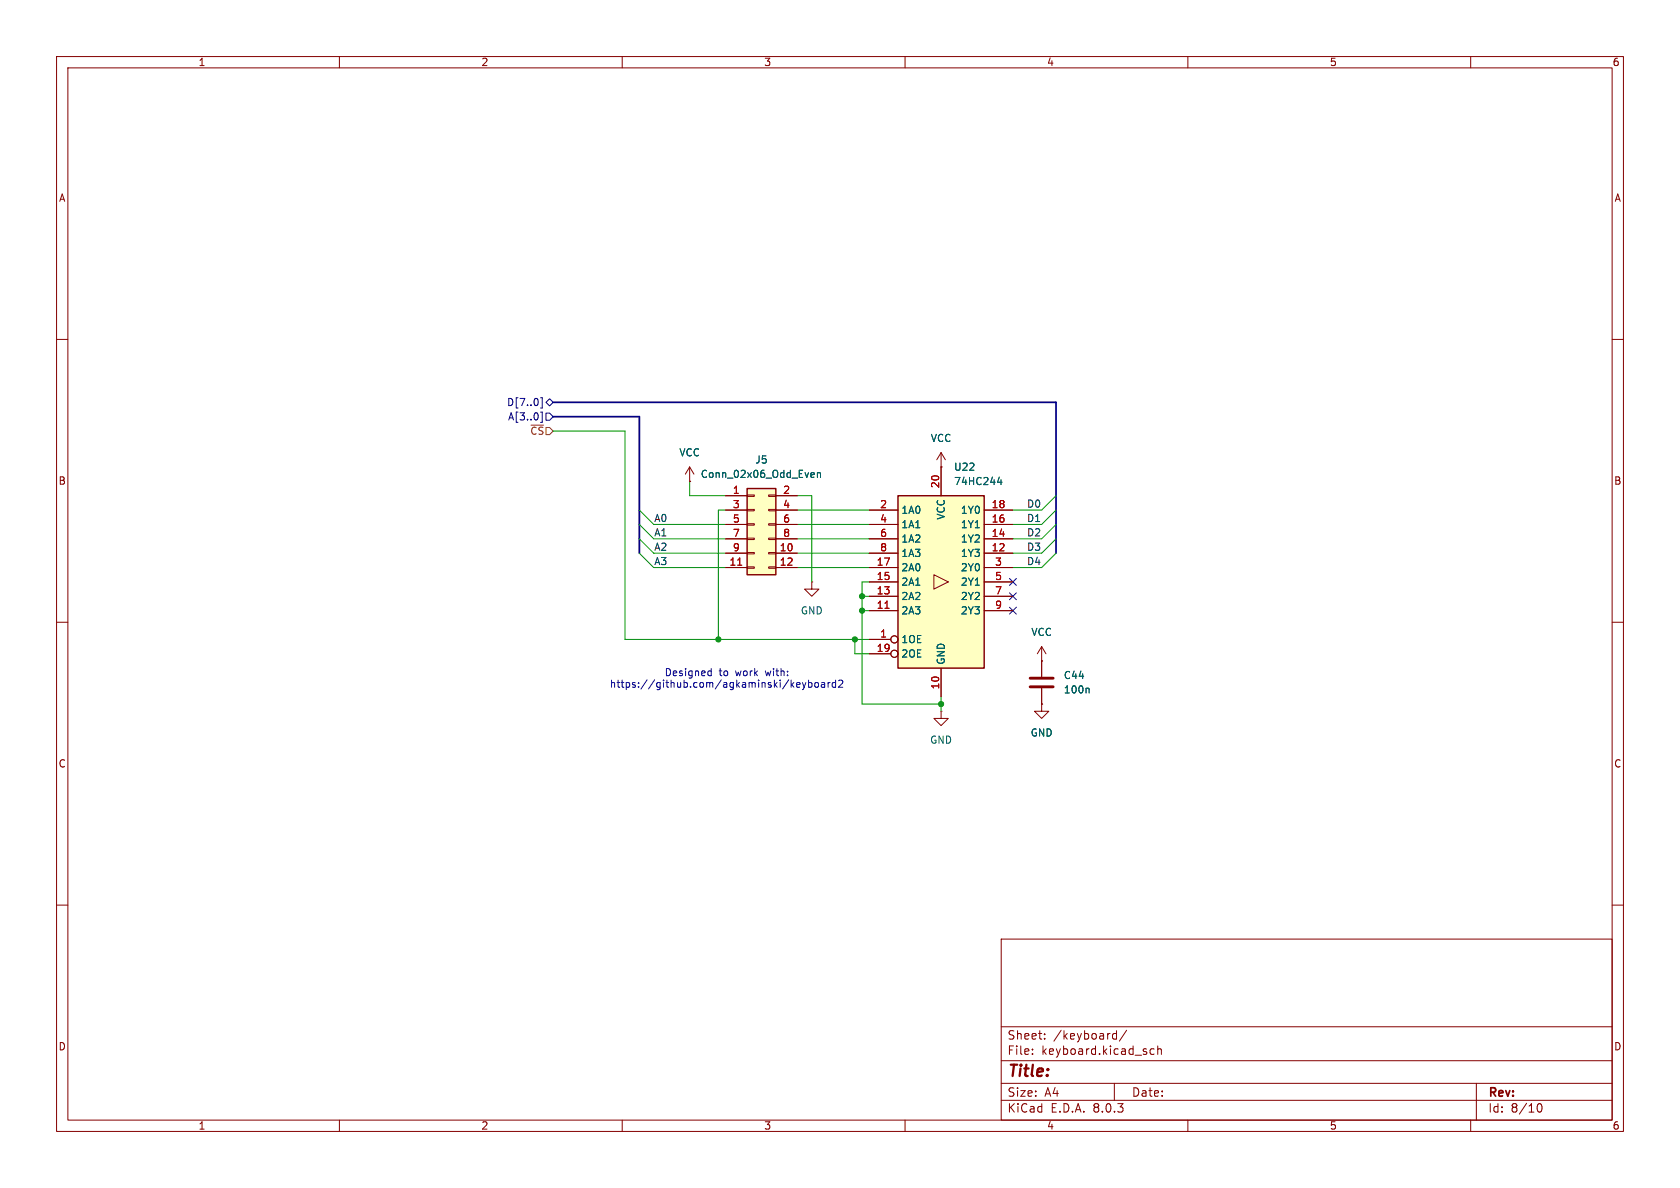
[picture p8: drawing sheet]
(kicad_sch
 (version 20231120)
 (generator "eeschema")
 (generator_version "8.0")
 (paper "A4")
 (lib_symbols
  (symbol "74xx:74HC244" (exclude_from_sim no) (in_bom yes) (on_board yes)
   (property "Reference" "U" (at -7.62 16.51 0) (effects (font (size 1.27 1.27))))
   (property "Value" "74HC244" (at -7.62 -16.51 0) (effects (font (size 1.27 1.27))))
   (property "Footprint" "" (at 0 0 0) (effects (font (size 1.27 1.27)) (hide yes)))
   (property "Datasheet" "https://assets.nexperia.com/documents/data-sheet/74HC_HCT244.pdf" (at 0 0 0) (effects (font (size 1.27 1.27)) (hide yes)))
   (property "Description" "8-bit Buffer/Line Driver 3-state" (at 0 0 0) (effects (font (size 1.27 1.27)) (hide yes)))
   (symbol "74HC244_1_0"
    (polyline (pts (xy 1.27 0) (xy -1.27 1.27) (xy -1.27 -1.27) (xy 1.27 0)) (stroke (width 0.1524) (type default)) (fill (type none)))
    (pin input inverted (at -12.7 -10.16 0) (length 5.08) (name "1OE" (effects (font (size 1.27 1.27)))) (number "1" (effects (font (size 1.27 1.27)))))
    (pin power_in line (at 0 -20.32 90) (length 5.08) (name "GND" (effects (font (size 1.27 1.27)))) (number "10" (effects (font (size 1.27 1.27)))))
    (pin input line (at -12.7 -5.08 0) (length 5.08) (name "2A3" (effects (font (size 1.27 1.27)))) (number "11" (effects (font (size 1.27 1.27)))))
    (pin tri_state line (at 12.7 5.08 180) (length 5.08) (name "1Y3" (effects (font (size 1.27 1.27)))) (number "12" (effects (font (size 1.27 1.27)))))
    (pin input line (at -12.7 -2.54 0) (length 5.08) (name "2A2" (effects (font (size 1.27 1.27)))) (number "13" (effects (font (size 1.27 1.27)))))
    (pin tri_state line (at 12.7 7.62 180) (length 5.08) (name "1Y2" (effects (font (size 1.27 1.27)))) (number "14" (effects (font (size 1.27 1.27)))))
    (pin input line (at -12.7 0 0) (length 5.08) (name "2A1" (effects (font (size 1.27 1.27)))) (number "15" (effects (font (size 1.27 1.27)))))
    (pin tri_state line (at 12.7 10.16 180) (length 5.08) (name "1Y1" (effects (font (size 1.27 1.27)))) (number "16" (effects (font (size 1.27 1.27)))))
    (pin input line (at -12.7 2.54 0) (length 5.08) (name "2A0" (effects (font (size 1.27 1.27)))) (number "17" (effects (font (size 1.27 1.27)))))
    (pin tri_state line (at 12.7 12.7 180) (length 5.08) (name "1Y0" (effects (font (size 1.27 1.27)))) (number "18" (effects (font (size 1.27 1.27)))))
    (pin input inverted (at -12.7 -12.7 0) (length 5.08) (name "2OE" (effects (font (size 1.27 1.27)))) (number "19" (effects (font (size 1.27 1.27)))))
    (pin input line (at -12.7 12.7 0) (length 5.08) (name "1A0" (effects (font (size 1.27 1.27)))) (number "2" (effects (font (size 1.27 1.27)))))
    (pin power_in line (at 0 20.32 270) (length 5.08) (name "VCC" (effects (font (size 1.27 1.27)))) (number "20" (effects (font (size 1.27 1.27)))))
    (pin tri_state line (at 12.7 2.54 180) (length 5.08) (name "2Y0" (effects (font (size 1.27 1.27)))) (number "3" (effects (font (size 1.27 1.27)))))
    (pin input line (at -12.7 10.16 0) (length 5.08) (name "1A1" (effects (font (size 1.27 1.27)))) (number "4" (effects (font (size 1.27 1.27)))))
    (pin tri_state line (at 12.7 0 180) (length 5.08) (name "2Y1" (effects (font (size 1.27 1.27)))) (number "5" (effects (font (size 1.27 1.27)))))
    (pin input line (at -12.7 7.62 0) (length 5.08) (name "1A2" (effects (font (size 1.27 1.27)))) (number "6" (effects (font (size 1.27 1.27)))))
    (pin tri_state line (at 12.7 -2.54 180) (length 5.08) (name "2Y2" (effects (font (size 1.27 1.27)))) (number "7" (effects (font (size 1.27 1.27)))))
    (pin input line (at -12.7 5.08 0) (length 5.08) (name "1A3" (effects (font (size 1.27 1.27)))) (number "8" (effects (font (size 1.27 1.27)))))
    (pin tri_state line (at 12.7 -5.08 180) (length 5.08) (name "2Y3" (effects (font (size 1.27 1.27)))) (number "9" (effects (font (size 1.27 1.27))))))
   (symbol "74HC244_1_1"
    (rectangle (start -7.62 15.24) (end 7.62 -15.24) (stroke (width 0.254) (type default)) (fill (type background)))))
  (symbol "Connector_Generic:Conn_02x06_Odd_Even"
   (pin_names
    (offset 1.016) hide) (exclude_from_sim no) (in_bom yes) (on_board yes)
   (property "Reference" "J" (at 1.27 7.62 0) (effects (font (size 1.27 1.27))))
   (property "Value" "Conn_02x06_Odd_Even" (at 1.27 -10.16 0) (effects (font (size 1.27 1.27))))
   (property "Footprint" "" (at 0 0 0) (effects (font (size 1.27 1.27)) (hide yes)))
   (property "Datasheet" "~" (at 0 0 0) (effects (font (size 1.27 1.27)) (hide yes)))
   (property "Description" "Generic connector, double row, 02x06, odd/even pin numbering scheme (row 1 odd numbers, row 2 even numbers), script generated (kicad-library-utils/schlib/autogen/connector/)" (at 0 0 0) (effects (font (size 1.27 1.27)) (hide yes)))
   (symbol "Conn_02x06_Odd_Even_1_1"
    (rectangle (start -1.27 -7.493) (end 0 -7.747) (stroke (width 0.1524) (type default)) (fill (type none)))
    (rectangle (start -1.27 -4.953) (end 0 -5.207) (stroke (width 0.1524) (type default)) (fill (type none)))
    (rectangle (start -1.27 -2.413) (end 0 -2.667) (stroke (width 0.1524) (type default)) (fill (type none)))
    (rectangle (start -1.27 0.127) (end 0 -0.127) (stroke (width 0.1524) (type default)) (fill (type none)))
    (rectangle (start -1.27 2.667) (end 0 2.413) (stroke (width 0.1524) (type default)) (fill (type none)))
    (rectangle (start -1.27 5.207) (end 0 4.953) (stroke (width 0.1524) (type default)) (fill (type none)))
    (rectangle (start -1.27 6.35) (end 3.81 -8.89) (stroke (width 0.254) (type default)) (fill (type background)))
    (rectangle (start 3.81 -7.493) (end 2.54 -7.747) (stroke (width 0.1524) (type default)) (fill (type none)))
    (rectangle (start 3.81 -4.953) (end 2.54 -5.207) (stroke (width 0.1524) (type default)) (fill (type none)))
    (rectangle (start 3.81 -2.413) (end 2.54 -2.667) (stroke (width 0.1524) (type default)) (fill (type none)))
    (rectangle (start 3.81 0.127) (end 2.54 -0.127) (stroke (width 0.1524) (type default)) (fill (type none)))
    (rectangle (start 3.81 2.667) (end 2.54 2.413) (stroke (width 0.1524) (type default)) (fill (type none)))
    (rectangle (start 3.81 5.207) (end 2.54 4.953) (stroke (width 0.1524) (type default)) (fill (type none)))
    (pin passive line (at -5.08 5.08 0) (length 3.81) (name "Pin_1" (effects (font (size 1.27 1.27)))) (number "1" (effects (font (size 1.27 1.27)))))
    (pin passive line (at 7.62 -5.08 180) (length 3.81) (name "Pin_10" (effects (font (size 1.27 1.27)))) (number "10" (effects (font (size 1.27 1.27)))))
    (pin passive line (at -5.08 -7.62 0) (length 3.81) (name "Pin_11" (effects (font (size 1.27 1.27)))) (number "11" (effects (font (size 1.27 1.27)))))
    (pin passive line (at 7.62 -7.62 180) (length 3.81) (name "Pin_12" (effects (font (size 1.27 1.27)))) (number "12" (effects (font (size 1.27 1.27)))))
    (pin passive line (at 7.62 5.08 180) (length 3.81) (name "Pin_2" (effects (font (size 1.27 1.27)))) (number "2" (effects (font (size 1.27 1.27)))))
    (pin passive line (at -5.08 2.54 0) (length 3.81) (name "Pin_3" (effects (font (size 1.27 1.27)))) (number "3" (effects (font (size 1.27 1.27)))))
    (pin passive line (at 7.62 2.54 180) (length 3.81) (name "Pin_4" (effects (font (size 1.27 1.27)))) (number "4" (effects (font (size 1.27 1.27)))))
    (pin passive line (at -5.08 0 0) (length 3.81) (name "Pin_5" (effects (font (size 1.27 1.27)))) (number "5" (effects (font (size 1.27 1.27)))))
    (pin passive line (at 7.62 0 180) (length 3.81) (name "Pin_6" (effects (font (size 1.27 1.27)))) (number "6" (effects (font (size 1.27 1.27)))))
    (pin passive line (at -5.08 -2.54 0) (length 3.81) (name "Pin_7" (effects (font (size 1.27 1.27)))) (number "7" (effects (font (size 1.27 1.27)))))
    (pin passive line (at 7.62 -2.54 180) (length 3.81) (name "Pin_8" (effects (font (size 1.27 1.27)))) (number "8" (effects (font (size 1.27 1.27)))))
    (pin passive line (at -5.08 -5.08 0) (length 3.81) (name "Pin_9" (effects (font (size 1.27 1.27)))) (number "9" (effects (font (size 1.27 1.27)))))))
  (symbol "Device:C"
   (pin_numbers hide)
   (pin_names
    (offset 0.254)) (exclude_from_sim no) (in_bom yes) (on_board yes)
   (property "Reference" "C" (at 0.635 2.54 0) (effects (font (size 1.27 1.27)) (justify left)))
   (property "Value" "C" (at 0.635 -2.54 0) (effects (font (size 1.27 1.27)) (justify left)))
   (property "Footprint" "" (at 0.9652 -3.81 0) (effects (font (size 1.27 1.27)) (hide yes)))
   (property "Datasheet" "~" (at 0 0 0) (effects (font (size 1.27 1.27)) (hide yes)))
   (property "Description" "Unpolarized capacitor" (at 0 0 0) (effects (font (size 1.27 1.27)) (hide yes)))
   (symbol "C_0_1"
    (polyline (pts (xy -2.032 -0.762) (xy 2.032 -0.762)) (stroke (width 0.508) (type default)) (fill (type none)))
    (polyline (pts (xy -2.032 0.762) (xy 2.032 0.762)) (stroke (width 0.508) (type default)) (fill (type none))))
   (symbol "C_1_1"
    (pin passive line (at 0 3.81 270) (length 2.794) (name "~" (effects (font (size 1.27 1.27)))) (number "1" (effects (font (size 1.27 1.27)))))
    (pin passive line (at 0 -3.81 90) (length 2.794) (name "~" (effects (font (size 1.27 1.27)))) (number "2" (effects (font (size 1.27 1.27)))))))
  (symbol "power:GND"
   (power)
   (pin_numbers hide)
   (pin_names
    (offset 0) hide) (exclude_from_sim no) (in_bom yes) (on_board yes)
   (property "Reference" "#PWR" (at 0 -6.35 0) (effects (font (size 1.27 1.27)) (hide yes)))
   (property "Value" "GND" (at 0 -3.81 0) (effects (font (size 1.27 1.27))))
   (property "Footprint" "" (at 0 0 0) (effects (font (size 1.27 1.27)) (hide yes)))
   (property "Datasheet" "" (at 0 0 0) (effects (font (size 1.27 1.27)) (hide yes)))
   (property "Description" "Power symbol creates a global label with name \"GND\" , ground" (at 0 0 0) (effects (font (size 1.27 1.27)) (hide yes)))
   (symbol "GND_0_1"
    (polyline (pts (xy 0 0) (xy 0 -1.27) (xy 1.27 -1.27) (xy 0 -2.54) (xy -1.27 -1.27) (xy 0 -1.27)) (stroke (width 0) (type default)) (fill (type none))))
   (symbol "GND_1_1"
    (pin power_in line (at 0 0 270) (length 0) (name "~" (effects (font (size 1.27 1.27)))) (number "1" (effects (font (size 1.27 1.27)))))))
  (symbol "power:VCC"
   (power)
   (pin_numbers hide)
   (pin_names
    (offset 0) hide) (exclude_from_sim no) (in_bom yes) (on_board yes)
   (property "Reference" "#PWR" (at 0 -3.81 0) (effects (font (size 1.27 1.27)) (hide yes)))
   (property "Value" "VCC" (at 0 3.556 0) (effects (font (size 1.27 1.27))))
   (property "Footprint" "" (at 0 0 0) (effects (font (size 1.27 1.27)) (hide yes)))
   (property "Datasheet" "" (at 0 0 0) (effects (font (size 1.27 1.27)) (hide yes)))
   (property "Description" "Power symbol creates a global label with name \"VCC\"" (at 0 0 0) (effects (font (size 1.27 1.27)) (hide yes)))
   (symbol "VCC_0_1"
    (polyline (pts (xy -0.762 1.27) (xy 0 2.54)) (stroke (width 0) (type default)) (fill (type none)))
    (polyline (pts (xy 0 0) (xy 0 2.54)) (stroke (width 0) (type default)) (fill (type none)))
    (polyline (pts (xy 0 2.54) (xy 0.762 1.27)) (stroke (width 0) (type default)) (fill (type none))))
   (symbol "VCC_1_1"
    (pin power_in line (at 0 0 90) (length 0) (name "~" (effects (font (size 1.27 1.27)))) (number "1" (effects (font (size 1.27 1.27))))))))
 (junction
  (at 152.4 107.95)
  (diameter 0)
  (color 0 0 0 0))
 (junction
  (at 151.13 113.03)
  (diameter 0)
  (color 0 0 0 0))
 (junction
  (at 152.4 105.41)
  (diameter 0)
  (color 0 0 0 0))
 (junction
  (at 127 113.03)
  (diameter 0)
  (color 0 0 0 0))
 (junction
  (at 166.37 124.46)
  (diameter 0)
  (color 0 0 0 0))
 (no_connect
  (at 179.07 102.87))
 (no_connect
  (at 179.07 107.95))
 (no_connect
  (at 179.07 105.41))
 (bus_entry
  (at 186.69 90.17)
  (size -2.54 2.54)
  (stroke (width 0) (type default)))
 (bus_entry
  (at 113.03 95.25)
  (size 2.54 2.54)
  (stroke (width 0) (type default)))
 (bus_entry
  (at 186.69 87.63)
  (size -2.54 2.54)
  (stroke (width 0) (type default)))
 (bus_entry
  (at 113.03 92.71)
  (size 2.54 2.54)
  (stroke (width 0) (type default)))
 (bus_entry
  (at 113.03 90.17)
  (size 2.54 2.54)
  (stroke (width 0) (type default)))
 (bus_entry
  (at 186.69 95.25)
  (size -2.54 2.54)
  (stroke (width 0) (type default)))
 (bus_entry
  (at 186.69 92.71)
  (size -2.54 2.54)
  (stroke (width 0) (type default)))
 (bus_entry
  (at 113.03 97.79)
  (size 2.54 2.54)
  (stroke (width 0) (type default)))
 (bus_entry
  (at 186.69 97.79)
  (size -2.54 2.54)
  (stroke (width 0) (type default)))
 (wire
  (pts (xy 151.13 115.57) (xy 151.13 113.03))
  (stroke (width 0) (type default)))
 (wire
  (pts (xy 166.37 124.46) (xy 166.37 125.73))
  (stroke (width 0) (type default)))
 (wire
  (pts (xy 152.4 105.41) (xy 153.67 105.41))
  (stroke (width 0) (type default)))
 (bus
  (pts (xy 186.69 71.12) (xy 186.69 87.63))
  (stroke (width 0) (type default)))
 (wire
  (pts (xy 179.07 95.25) (xy 184.15 95.25))
  (stroke (width 0) (type default)))
 (bus
  (pts (xy 186.69 95.25) (xy 186.69 97.79))
  (stroke (width 0) (type default)))
 (wire
  (pts (xy 121.92 85.09) (xy 121.92 87.63))
  (stroke (width 0) (type default)))
 (wire
  (pts (xy 153.67 115.57) (xy 151.13 115.57))
  (stroke (width 0) (type default)))
 (wire
  (pts (xy 115.57 100.33) (xy 128.27 100.33))
  (stroke (width 0) (type default)))
 (wire
  (pts (xy 140.97 87.63) (xy 143.51 87.63))
  (stroke (width 0) (type default)))
 (wire
  (pts (xy 179.07 90.17) (xy 184.15 90.17))
  (stroke (width 0) (type default)))
 (wire
  (pts (xy 152.4 105.41) (xy 152.4 102.87))
  (stroke (width 0) (type default)))
 (wire
  (pts (xy 115.57 95.25) (xy 128.27 95.25))
  (stroke (width 0) (type default)))
 (wire
  (pts (xy 115.57 97.79) (xy 128.27 97.79))
  (stroke (width 0) (type default)))
 (bus
  (pts (xy 186.69 92.71) (xy 186.69 95.25))
  (stroke (width 0) (type default)))
 (bus
  (pts (xy 186.69 90.17) (xy 186.69 92.71))
  (stroke (width 0) (type default)))
 (wire
  (pts (xy 179.07 100.33) (xy 184.15 100.33))
  (stroke (width 0) (type default)))
 (wire
  (pts (xy 140.97 90.17) (xy 153.67 90.17))
  (stroke (width 0) (type default)))
 (bus
  (pts (xy 113.03 73.66) (xy 113.03 90.17))
  (stroke (width 0) (type default)))
 (wire
  (pts (xy 152.4 124.46) (xy 152.4 107.95))
  (stroke (width 0) (type default)))
 (wire
  (pts (xy 110.49 76.2) (xy 110.49 113.03))
  (stroke (width 0) (type default)))
 (wire
  (pts (xy 140.97 92.71) (xy 153.67 92.71))
  (stroke (width 0) (type default)))
 (wire
  (pts (xy 166.37 123.19) (xy 166.37 124.46))
  (stroke (width 0) (type default)))
 (wire
  (pts (xy 140.97 95.25) (xy 153.67 95.25))
  (stroke (width 0) (type default)))
 (wire
  (pts (xy 110.49 113.03) (xy 127 113.03))
  (stroke (width 0) (type default)))
 (wire
  (pts (xy 179.07 97.79) (xy 184.15 97.79))
  (stroke (width 0) (type default)))
 (wire
  (pts (xy 152.4 107.95) (xy 152.4 105.41))
  (stroke (width 0) (type default)))
 (wire
  (pts (xy 151.13 113.03) (xy 153.67 113.03))
  (stroke (width 0) (type default)))
 (bus
  (pts (xy 113.03 90.17) (xy 113.03 92.71))
  (stroke (width 0) (type default)))
 (wire
  (pts (xy 127 90.17) (xy 127 113.03))
  (stroke (width 0) (type default)))
 (bus
  (pts (xy 97.79 73.66) (xy 113.03 73.66))
  (stroke (width 0) (type default)))
 (bus
  (pts (xy 113.03 92.71) (xy 113.03 95.25))
  (stroke (width 0) (type default)))
 (wire
  (pts (xy 166.37 124.46) (xy 152.4 124.46))
  (stroke (width 0) (type default)))
 (wire
  (pts (xy 97.79 76.2) (xy 110.49 76.2))
  (stroke (width 0) (type default)))
 (bus
  (pts (xy 97.79 71.12) (xy 186.69 71.12))
  (stroke (width 0) (type default)))
 (wire
  (pts (xy 128.27 90.17) (xy 127 90.17))
  (stroke (width 0) (type default)))
 (bus
  (pts (xy 186.69 87.63) (xy 186.69 90.17))
  (stroke (width 0) (type default)))
 (wire
  (pts (xy 179.07 92.71) (xy 184.15 92.71))
  (stroke (width 0) (type default)))
 (wire
  (pts (xy 140.97 97.79) (xy 153.67 97.79))
  (stroke (width 0) (type default)))
 (wire
  (pts (xy 127 113.03) (xy 151.13 113.03))
  (stroke (width 0) (type default)))
 (wire
  (pts (xy 121.92 87.63) (xy 128.27 87.63))
  (stroke (width 0) (type default)))
 (wire
  (pts (xy 152.4 102.87) (xy 153.67 102.87))
  (stroke (width 0) (type default)))
 (bus
  (pts (xy 113.03 95.25) (xy 113.03 97.79))
  (stroke (width 0) (type default)))
 (wire
  (pts (xy 115.57 92.71) (xy 128.27 92.71))
  (stroke (width 0) (type default)))
 (wire
  (pts (xy 152.4 107.95) (xy 153.67 107.95))
  (stroke (width 0) (type default)))
 (wire
  (pts (xy 140.97 100.33) (xy 153.67 100.33))
  (stroke (width 0) (type default)))
 (wire
  (pts (xy 143.51 87.63) (xy 143.51 102.87))
  (stroke (width 0) (type default)))
 (text "Designed to work with:\nhttps://github.com/agkaminski/keyboard2"
  (exclude_from_sim no)
  (at 128.524 120.142 0)
  (effects (font (size 1.27 1.27))))
 (label "D3"
  (at 184.15 97.79 180)
  (fields_autoplaced yes)
  (effects (font (size 1.27 1.27)) (justify right bottom)))
 (label "D2"
  (at 184.15 95.25 180)
  (fields_autoplaced yes)
  (effects (font (size 1.27 1.27)) (justify right bottom)))
 (label "D1"
  (at 184.15 92.71 180)
  (fields_autoplaced yes)
  (effects (font (size 1.27 1.27)) (justify right bottom)))
 (label "A2"
  (at 115.57 97.79 0)
  (fields_autoplaced yes)
  (effects (font (size 1.27 1.27)) (justify left bottom)))
 (label "A3"
  (at 115.57 100.33 0)
  (fields_autoplaced yes)
  (effects (font (size 1.27 1.27)) (justify left bottom)))
 (label "A0"
  (at 115.57 92.71 0)
  (fields_autoplaced yes)
  (effects (font (size 1.27 1.27)) (justify left bottom)))
 (label "A1"
  (at 115.57 95.25 0)
  (fields_autoplaced yes)
  (effects (font (size 1.27 1.27)) (justify left bottom)))
 (label "D0"
  (at 184.15 90.17 180)
  (fields_autoplaced yes)
  (effects (font (size 1.27 1.27)) (justify right bottom)))
 (label "D4"
  (at 184.15 100.33 180)
  (fields_autoplaced yes)
  (effects (font (size 1.27 1.27)) (justify right bottom)))
 (hierarchical_label "D[7..0]"
  (shape tri_state)
  (at 97.79 71.12 180)
  (fields_autoplaced yes)
  (effects (font (size 1.27 1.27)) (justify right)))
 (hierarchical_label "~{CS}"
  (shape input)
  (at 97.79 76.2 180)
  (fields_autoplaced yes)
  (effects (font (size 1.27 1.27)) (justify right)))
 (hierarchical_label "A[3..0]"
  (shape input)
  (at 97.79 73.66 180)
  (fields_autoplaced yes)
  (effects (font (size 1.27 1.27)) (justify right)))
 (symbol
  (lib_id "power:VCC")
  (at 166.37 82.55 0)
  (unit 1)
  (exclude_from_sim no)
  (in_bom yes)
  (on_board yes)
  (dnp no)
  (fields_autoplaced yes)
  (property "Reference" "#PWR0133" (at 166.37 86.36 0) (effects (font (size 1.27 1.27)) (hide yes)))
  (property "Value" "VCC" (at 166.37 77.47 0) (effects (font (size 1.27 1.27))))
  (property "Footprint" "" (at 166.37 82.55 0) (effects (font (size 1.27 1.27)) (hide yes)))
  (property "Datasheet" "" (at 166.37 82.55 0) (effects (font (size 1.27 1.27)) (hide yes)))
  (property "Description" "Power symbol creates a global label with name \"VCC\"" (at 166.37 82.55 0) (effects (font (size 1.27 1.27)) (hide yes)))
  (pin "1"))
 (symbol
  (lib_id "power:VCC")
  (at 184.15 116.84 0)
  (unit 1)
  (exclude_from_sim no)
  (in_bom yes)
  (on_board yes)
  (dnp no)
  (fields_autoplaced yes)
  (property "Reference" "#PWR0135" (at 184.15 120.65 0) (effects (font (size 1.27 1.27)) (hide yes)))
  (property "Value" "VCC" (at 184.15 111.76 0) (effects (font (size 1.27 1.27))))
  (property "Footprint" "" (at 184.15 116.84 0) (effects (font (size 1.27 1.27)) (hide yes)))
  (property "Datasheet" "" (at 184.15 116.84 0) (effects (font (size 1.27 1.27)) (hide yes)))
  (property "Description" "Power symbol creates a global label with name \"VCC\"" (at 184.15 116.84 0) (effects (font (size 1.27 1.27)) (hide yes)))
  (pin "1"))
 (symbol
  (lib_id "Device:C")
  (at 184.15 120.65 0)
  (unit 1)
  (exclude_from_sim no)
  (in_bom yes)
  (on_board yes)
  (dnp no)
  (fields_autoplaced yes)
  (property "Reference" "C44" (at 187.96 119.3799 0) (effects (font (size 1.27 1.27)) (justify left)))
  (property "Value" "100n" (at 187.96 121.9199 0) (effects (font (size 1.27 1.27)) (justify left)))
  (property "Footprint" "Capacitor_THT:C_Disc_D5.0mm_W2.5mm_P2.50mm" (at 185.1152 124.46 0) (effects (font (size 1.27 1.27)) (hide yes)))
  (property "Datasheet" "~" (at 184.15 120.65 0) (effects (font (size 1.27 1.27)) (hide yes)))
  (property "Description" "Unpolarized capacitor" (at 184.15 120.65 0) (effects (font (size 1.27 1.27)) (hide yes)))
  (pin "2")
  (pin "1"))
 (symbol
  (lib_id "power:GND")
  (at 184.15 124.46 0)
  (unit 1)
  (exclude_from_sim no)
  (in_bom yes)
  (on_board yes)
  (dnp no)
  (fields_autoplaced yes)
  (property "Reference" "#PWR0136" (at 184.15 130.81 0) (effects (font (size 1.27 1.27)) (hide yes)))
  (property "Value" "GND" (at 184.15 129.54 0) (effects (font (size 1.27 1.27))))
  (property "Footprint" "" (at 184.15 124.46 0) (effects (font (size 1.27 1.27)) (hide yes)))
  (property "Datasheet" "" (at 184.15 124.46 0) (effects (font (size 1.27 1.27)) (hide yes)))
  (property "Description" "Power symbol creates a global label with name \"GND\" , ground" (at 184.15 124.46 0) (effects (font (size 1.27 1.27)) (hide yes)))
  (pin "1"))
 (symbol
  (lib_id "power:GND")
  (at 143.51 102.87 0)
  (unit 1)
  (exclude_from_sim no)
  (in_bom yes)
  (on_board yes)
  (dnp no)
  (fields_autoplaced yes)
  (property "Reference" "#PWR0132" (at 143.51 109.22 0) (effects (font (size 1.27 1.27)) (hide yes)))
  (property "Value" "GND" (at 143.51 107.95 0) (effects (font (size 1.27 1.27))))
  (property "Footprint" "" (at 143.51 102.87 0) (effects (font (size 1.27 1.27)) (hide yes)))
  (property "Datasheet" "" (at 143.51 102.87 0) (effects (font (size 1.27 1.27)) (hide yes)))
  (property "Description" "Power symbol creates a global label with name \"GND\" , ground" (at 143.51 102.87 0) (effects (font (size 1.27 1.27)) (hide yes)))
  (pin "1"))
 (symbol
  (lib_id "Connector_Generic:Conn_02x06_Odd_Even")
  (at 133.35 92.71 0)
  (unit 1)
  (exclude_from_sim no)
  (in_bom yes)
  (on_board yes)
  (dnp no)
  (fields_autoplaced yes)
  (property "Reference" "J5" (at 134.62 81.28 0) (effects (font (size 1.27 1.27))))
  (property "Value" "Conn_02x06_Odd_Even" (at 134.62 83.82 0) (effects (font (size 1.27 1.27))))
  (property "Footprint" "Connector_IDC:IDC-Header_2x06_P2.54mm_Vertical" (at 133.35 92.71 0) (effects (font (size 1.27 1.27)) (hide yes)))
  (property "Datasheet" "~" (at 133.35 92.71 0) (effects (font (size 1.27 1.27)) (hide yes)))
  (property "Description" "Generic connector, double row, 02x06, odd/even pin numbering scheme (row 1 odd numbers, row 2 even numbers), script generated (kicad-library-utils/schlib/autogen/connector/)" (at 133.35 92.71 0) (effects (font (size 1.27 1.27)) (hide yes)))
  (pin "2")
  (pin "11")
  (pin "9")
  (pin "4")
  (pin "12")
  (pin "3")
  (pin "8")
  (pin "10")
  (pin "1")
  (pin "6")
  (pin "5")
  (pin "7"))
 (symbol
  (lib_id "74xx:74HC244")
  (at 166.37 102.87 0)
  (unit 1)
  (exclude_from_sim no)
  (in_bom yes)
  (on_board yes)
  (dnp no)
  (fields_autoplaced yes)
  (property "Reference" "U22" (at 168.5641 82.55 0) (effects (font (size 1.27 1.27)) (justify left)))
  (property "Value" "74HC244" (at 168.5641 85.09 0) (effects (font (size 1.27 1.27)) (justify left)))
  (property "Footprint" "Package_DIP:DIP-20_W7.62mm" (at 166.37 102.87 0) (effects (font (size 1.27 1.27)) (hide yes)))
  (property "Datasheet" "https://assets.nexperia.com/documents/data-sheet/74HC_HCT244.pdf" (at 166.37 102.87 0) (effects (font (size 1.27 1.27)) (hide yes)))
  (property "Description" "8-bit Buffer/Line Driver 3-state" (at 166.37 102.87 0) (effects (font (size 1.27 1.27)) (hide yes)))
  (pin "15")
  (pin "16")
  (pin "13")
  (pin "10")
  (pin "7")
  (pin "6")
  (pin "1")
  (pin "8")
  (pin "18")
  (pin "4")
  (pin "5")
  (pin "11")
  (pin "14")
  (pin "12")
  (pin "17")
  (pin "2")
  (pin "20")
  (pin "19")
  (pin "9")
  (pin "3"))
 (symbol
  (lib_id "power:GND")
  (at 166.37 125.73 0)
  (unit 1)
  (exclude_from_sim no)
  (in_bom yes)
  (on_board yes)
  (dnp no)
  (fields_autoplaced yes)
  (property "Reference" "#PWR0134" (at 166.37 132.08 0) (effects (font (size 1.27 1.27)) (hide yes)))
  (property "Value" "GND" (at 166.37 130.81 0) (effects (font (size 1.27 1.27))))
  (property "Footprint" "" (at 166.37 125.73 0) (effects (font (size 1.27 1.27)) (hide yes)))
  (property "Datasheet" "" (at 166.37 125.73 0) (effects (font (size 1.27 1.27)) (hide yes)))
  (property "Description" "Power symbol creates a global label with name \"GND\" , ground" (at 166.37 125.73 0) (effects (font (size 1.27 1.27)) (hide yes)))
  (pin "1"))
 (symbol
  (lib_id "power:VCC")
  (at 121.92 85.09 0)
  (unit 1)
  (exclude_from_sim no)
  (in_bom yes)
  (on_board yes)
  (dnp no)
  (fields_autoplaced yes)
  (property "Reference" "#PWR0131" (at 121.92 88.9 0) (effects (font (size 1.27 1.27)) (hide yes)))
  (property "Value" "VCC" (at 121.92 80.01 0) (effects (font (size 1.27 1.27))))
  (property "Footprint" "" (at 121.92 85.09 0) (effects (font (size 1.27 1.27)) (hide yes)))
  (property "Datasheet" "" (at 121.92 85.09 0) (effects (font (size 1.27 1.27)) (hide yes)))
  (property "Description" "Power symbol creates a global label with name \"VCC\"" (at 121.92 85.09 0) (effects (font (size 1.27 1.27)) (hide yes)))
  (pin "1")))
